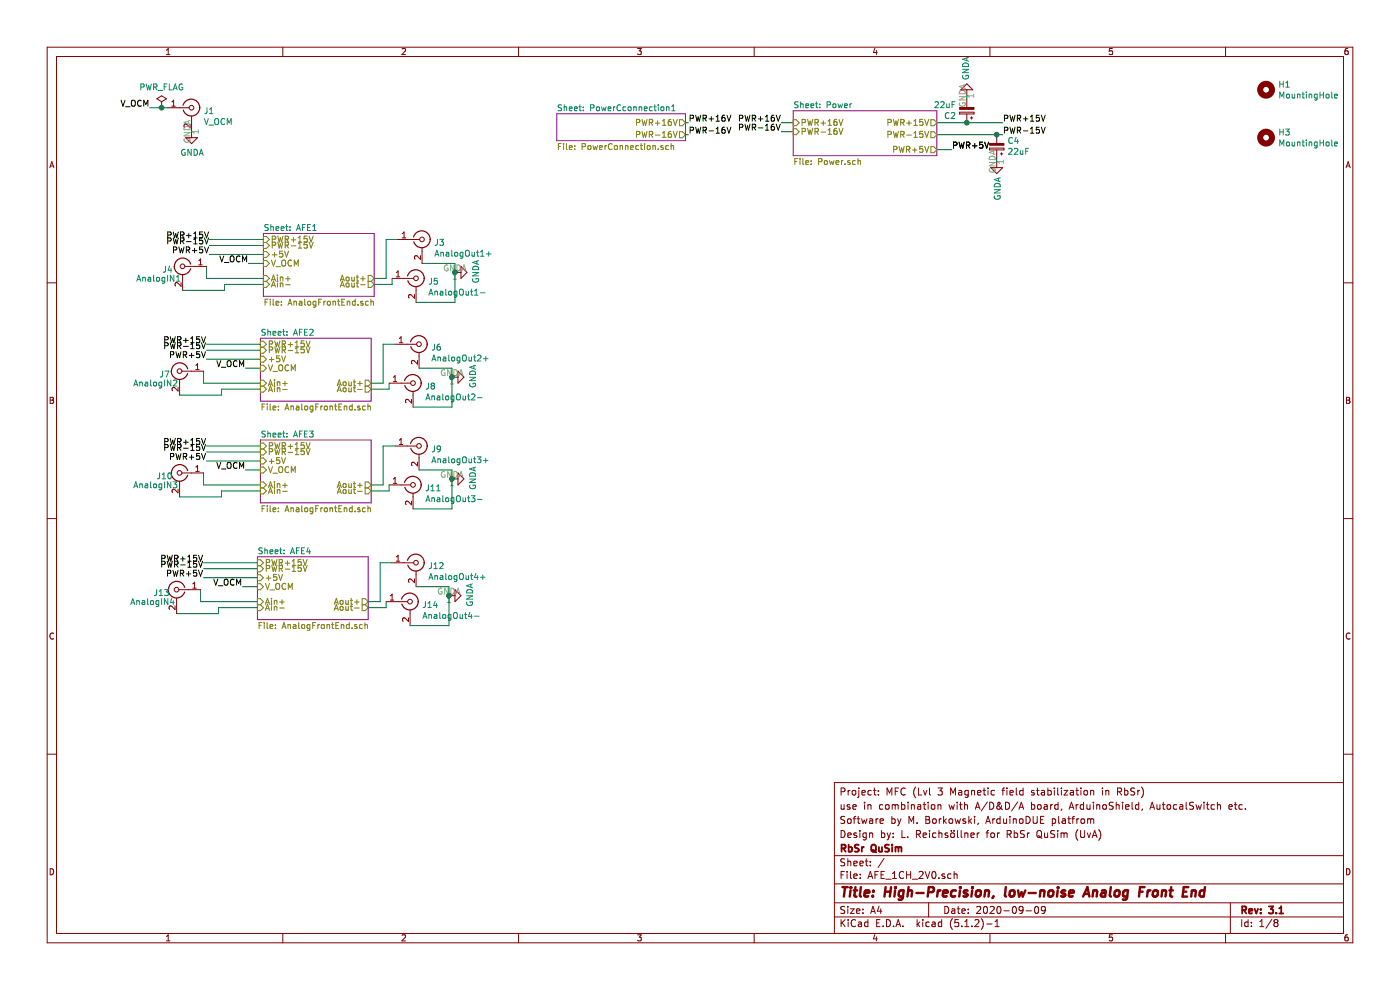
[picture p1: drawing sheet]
EESchema Schematic File Version 4
LIBS:AFE_1CH_2V0-cache
EELAYER 29 0
EELAYER END
$Descr A4 11693 8268
encoding utf-8
Sheet 1 8
Title "High-Precision, low-noise Analog Front End"
Date "2020-09-09"
Rev "3.1"
Comp "RbSr QuSim"
Comment1 "Design by: L. Reichsöllner for RbSr QuSim (UvA)"
Comment2 "Software by M. Borkowski, ArduinoDUE platfrom"
Comment3 "use in combination with A/D&D/A board, ArduinoShield, AutocalSwitch etc."
Comment4 "Project: MFC (Lvl 3 Magnetic field stabilization in RbSr)"
$EndDescr
$Sheet
S 2200 1950 925  525 
U 5E8EEF0C
F0 "AFE1" 50
F1 "AnalogFrontEnd.sch" 50
F2 "V_OCM" I L 2200 2200 50 
F3 "+5V" I L 2200 2125 50 
F4 "Ain+" I L 2200 2325 50 
F5 "Ain-" I L 2200 2375 50 
F6 "Aout+" O R 3125 2325 50 
F7 "Aout-" O R 3125 2375 50 
F8 "PWR+15V" I L 2200 2000 50 
F9 "PWR-15V" I L 2200 2050 50 
$EndSheet
Text Label 6525 1100 2    50   ~ 0
PWR-16V
Wire Wire Line
	6525 1100 6625 1100
Text Label 6525 1025 2    50   ~ 0
PWR+16V
Wire Wire Line
	6525 1025 6625 1025
Text Label 8375 1025 0    50   ~ 0
PWR+15V
Wire Wire Line
	7825 1025 8075 1025
Text Label 8375 1125 0    50   ~ 0
PWR-15V
Text Label 7950 1250 0    50   ~ 0
PWR+5V
Wire Wire Line
	7950 1250 7825 1250
Wire Wire Line
	2200 2000 1750 2000
Text Label 1750 2050 2    50   ~ 0
PWR-15V
Wire Wire Line
	1750 2050 2200 2050
Wire Wire Line
	1750 2125 2200 2125
$Comp
L Connector:Conn_Coaxial J1
U 1 1
P 1600 900
F 0 "J1" H 1700 875 50  0000 L CNN
F 1 "V_OCM" H 1700 784 50  0000 L CNN
F 2 "digikey-footprints:RF_SMB_jack_Vertical" H 1600 900 50  0001 C CNN
F 3 "https://www.te.com/commerce/DocumentDelivery/DDEController?Action=srchrtrv&DocNm=1337482&DocType=Customer+Drawing&DocLang=English" H 1600 900 50  0001 C CNN
F 4 "A102025-ND" H 1600 900 50  0001 C CNN "DigiKey"
F 5 "SMB Connector Jack, Male Pin 50Ohm Through Hole Solder" H 1600 900 50  0001 C CNN "Detailed description"
F 6 "1-1337482-0" H 1600 900 50  0001 C CNN "Manufacturer/Man.PartNum."
	1    1600 900 
	1    0    0    -1  
$EndComp
$Comp
L power:GNDA #PWR03
U 1 1
P 1600 1100
F 0 "#PWR03" H 1600 850 50  0001 C CNN
F 1 "GNDA" H 1605 927 50  0000 C CNN
F 2 "" H 1600 1100 50  0001 C CNN
F 3 "" H 1600 1100 50  0001 C CNN
	1    1600 1100
	1    0    0    -1  
$EndComp
Text Label 1250 900  2    50   ~ 0
V_OCM
Wire Wire Line
	1250 900  1350 900 
Text Label 2075 2200 2    50   ~ 0
V_OCM
Wire Wire Line
	2075 2200 2200 2200
$Comp
L power:PWR_FLAG #FLG03
U 1 1
P 1350 900
F 0 "#FLG03" H 1350 975 50  0001 C CNN
F 1 "PWR_FLAG" H 1350 1073 50  0000 C CNN
F 2 "" H 1350 900 50  0001 C CNN
F 3 "~" H 1350 900 50  0001 C CNN
	1    1350 900 
	1    0    0    -1  
$EndComp
Connection ~ 1350 900 
Wire Wire Line
	1350 900  1400 900 
Wire Wire Line
	1725 2225 1725 2325
Wire Wire Line
	1875 2425 1875 2375
Wire Wire Line
	1875 2375 2200 2375
Wire Wire Line
	3125 2325 3225 2325
Wire Wire Line
	3275 2375 3275 2325
$Sheet
S 2175 2825 925  525 
U 5E926F25
F0 "AFE2" 50
F1 "AnalogFrontEnd.sch" 50
F2 "V_OCM" I L 2175 3075 50 
F3 "+5V" I L 2175 3000 50 
F4 "Ain+" I L 2175 3200 50 
F5 "Ain-" I L 2175 3250 50 
F6 "Aout+" O R 3100 3200 50 
F7 "Aout-" O R 3100 3250 50 
F8 "PWR+15V" I L 2175 2875 50 
F9 "PWR-15V" I L 2175 2925 50 
$EndSheet
Wire Wire Line
	2175 2875 1725 2875
Text Label 1725 2925 2    50   ~ 0
PWR-15V
Text Label 1725 3000 2    50   ~ 0
PWR+5V
Wire Wire Line
	1725 2925 2175 2925
Wire Wire Line
	1725 3000 2175 3000
Text Label 2050 3075 2    50   ~ 0
V_OCM
Wire Wire Line
	2050 3075 2175 3075
Wire Wire Line
	1700 3100 1700 3200
Wire Wire Line
	1500 3300 1850 3300
Wire Wire Line
	1850 3300 1850 3250
Wire Wire Line
	1850 3250 2175 3250
Wire Wire Line
	1700 3200 2175 3200
$Sheet
S 2175 3675 925  525 
U 5E92C6BC
F0 "AFE3" 50
F1 "AnalogFrontEnd.sch" 50
F2 "V_OCM" I L 2175 3925 50 
F3 "+5V" I L 2175 3850 50 
F4 "Ain+" I L 2175 4050 50 
F5 "Ain-" I L 2175 4100 50 
F6 "Aout+" O R 3100 4050 50 
F7 "Aout-" O R 3100 4100 50 
F8 "PWR+15V" I L 2175 3725 50 
F9 "PWR-15V" I L 2175 3775 50 
$EndSheet
Wire Wire Line
	2175 3725 1725 3725
Text Label 1725 3775 2    50   ~ 0
PWR-15V
Text Label 1725 3850 2    50   ~ 0
PWR+5V
Wire Wire Line
	1725 3775 2175 3775
Wire Wire Line
	1725 3850 2175 3850
Text Label 2050 3925 2    50   ~ 0
V_OCM
Wire Wire Line
	2050 3925 2175 3925
Wire Wire Line
	1700 3950 1700 4050
Wire Wire Line
	1500 4150 1850 4150
Wire Wire Line
	1850 4150 1850 4100
Wire Wire Line
	1850 4100 2175 4100
Wire Wire Line
	1700 4050 2175 4050
$Sheet
S 2150 4650 925  525 
U 5E92FD57
F0 "AFE4" 50
F1 "AnalogFrontEnd.sch" 50
F2 "V_OCM" I L 2150 4900 50 
F3 "+5V" I L 2150 4825 50 
F4 "Ain+" I L 2150 5025 50 
F5 "Ain-" I L 2150 5075 50 
F6 "Aout+" O R 3075 5025 50 
F7 "Aout-" O R 3075 5075 50 
F8 "PWR+15V" I L 2150 4700 50 
F9 "PWR-15V" I L 2150 4750 50 
$EndSheet
Wire Wire Line
	2150 4700 1700 4700
Text Label 1700 4750 2    50   ~ 0
PWR-15V
Text Label 1700 4825 2    50   ~ 0
PWR+5V
Wire Wire Line
	1700 4750 2150 4750
Wire Wire Line
	1700 4825 2150 4825
Text Label 2025 4900 2    50   ~ 0
V_OCM
Wire Wire Line
	2025 4900 2150 4900
Wire Wire Line
	1675 4925 1675 5025
Wire Wire Line
	1475 5125 1825 5125
Wire Wire Line
	1825 5125 1825 5075
Wire Wire Line
	1825 5075 2150 5075
Wire Wire Line
	1675 5025 2150 5025
$Comp
L Connector:Conn_Coaxial J5
U 1 1
P 3475 2325
F 0 "J5" H 3575 2300 50  0000 L CNN
F 1 "AnalogOut1-" H 3575 2209 50  0000 L CNN
F 2 "digikey-footprints:RF_SMB_jack_Vertical" H 3475 2325 50  0001 C CNN
F 3 "https://www.te.com/commerce/DocumentDelivery/DDEController?Action=srchrtrv&DocNm=1337482&DocType=Customer+Drawing&DocLang=English" H 3475 2325 50  0001 C CNN
F 4 "A102025-ND" H 3475 2325 50  0001 C CNN "DigiKey"
F 5 "SMB Connector Jack, Male Pin 50Ohm Through Hole Solder" H 3475 2325 50  0001 C CNN "Detailed description"
F 6 "1-1337482-0" H 3475 2325 50  0001 C CNN "Manufacturer/Man.PartNum."
	1    3475 2325
	1    0    0    -1  
$EndComp
Wire Wire Line
	3225 2000 3225 2325
Wire Wire Line
	3225 2000 3325 2000
Wire Wire Line
	3125 2375 3275 2375
$Comp
L power:GNDA #PWR06
U 1 1
P 3800 2275
F 0 "#PWR06" H 3800 2025 50  0001 C CNN
F 1 "GNDA" H 3805 2102 50  0000 C CNN
F 2 "" H 3800 2275 50  0001 C CNN
F 3 "" H 3800 2275 50  0001 C CNN
	1    3800 2275
	0    -1   -1   0   
$EndComp
Wire Wire Line
	3525 2200 3800 2200
Wire Wire Line
	3800 2200 3800 2275
Wire Wire Line
	3475 2525 3800 2525
Wire Wire Line
	3800 2525 3800 2275
Connection ~ 3800 2275
Text Label 7950 1250 0    50   ~ 0
PWR+5V
$Comp
L Connector:Conn_Coaxial J6
U 1 1
P 3500 2875
F 0 "J6" H 3600 2850 50  0000 L CNN
F 1 "AnalogOut2+" H 3600 2759 50  0000 L CNN
F 2 "digikey-footprints:RF_SMB_jack_Vertical" H 3500 2875 50  0001 C CNN
F 3 "https://www.te.com/commerce/DocumentDelivery/DDEController?Action=srchrtrv&DocNm=1337482&DocType=Customer+Drawing&DocLang=English" H 3500 2875 50  0001 C CNN
F 4 "A102025-ND" H 3500 2875 50  0001 C CNN "DigiKey"
F 5 "SMB Connector Jack, Male Pin 50Ohm Through Hole Solder" H 3500 2875 50  0001 C CNN "Detailed description"
F 6 "1-1337482-0" H 3500 2875 50  0001 C CNN "Manufacturer/Man.PartNum."
	1    3500 2875
	1    0    0    -1  
$EndComp
Wire Wire Line
	3250 3250 3250 3200
$Comp
L Connector:Conn_Coaxial J8
U 1 1
P 3450 3200
F 0 "J8" H 3550 3175 50  0000 L CNN
F 1 "AnalogOut2-" H 3550 3084 50  0000 L CNN
F 2 "digikey-footprints:RF_SMB_jack_Vertical" H 3450 3200 50  0001 C CNN
F 3 "https://www.te.com/commerce/DocumentDelivery/DDEController?Action=srchrtrv&DocNm=1337482&DocType=Customer+Drawing&DocLang=English" H 3450 3200 50  0001 C CNN
F 4 "A102025-ND" H 3450 3200 50  0001 C CNN "DigiKey"
F 5 "SMB Connector Jack, Male Pin 50Ohm Through Hole Solder" H 3450 3200 50  0001 C CNN "Detailed description"
F 6 "1-1337482-0" H 3450 3200 50  0001 C CNN "Manufacturer/Man.PartNum."
	1    3450 3200
	1    0    0    -1  
$EndComp
Wire Wire Line
	3200 2875 3300 2875
Wire Wire Line
	3100 3250 3250 3250
$Comp
L power:GNDA #PWR07
U 1 1
P 3775 3150
F 0 "#PWR07" H 3775 2900 50  0001 C CNN
F 1 "GNDA" H 3780 2977 50  0000 C CNN
F 2 "" H 3775 3150 50  0001 C CNN
F 3 "" H 3775 3150 50  0001 C CNN
	1    3775 3150
	0    -1   -1   0   
$EndComp
Wire Wire Line
	3500 3075 3775 3075
Wire Wire Line
	3775 3075 3775 3150
Wire Wire Line
	3450 3400 3775 3400
Wire Wire Line
	3775 3400 3775 3150
Connection ~ 3775 3150
$Comp
L Connector:Conn_Coaxial J9
U 1 1
P 3500 3725
F 0 "J9" H 3600 3700 50  0000 L CNN
F 1 "AnalogOut3+" H 3600 3609 50  0000 L CNN
F 2 "digikey-footprints:RF_SMB_jack_Vertical" H 3500 3725 50  0001 C CNN
F 3 "https://www.te.com/commerce/DocumentDelivery/DDEController?Action=srchrtrv&DocNm=1337482&DocType=Customer+Drawing&DocLang=English" H 3500 3725 50  0001 C CNN
F 4 "A102025-ND" H 3500 3725 50  0001 C CNN "DigiKey"
F 5 "SMB Connector Jack, Male Pin 50Ohm Through Hole Solder" H 3500 3725 50  0001 C CNN "Detailed description"
F 6 "1-1337482-0" H 3500 3725 50  0001 C CNN "Manufacturer/Man.PartNum."
	1    3500 3725
	1    0    0    -1  
$EndComp
Wire Wire Line
	3250 4100 3250 4050
$Comp
L Connector:Conn_Coaxial J11
U 1 1
P 3450 4050
F 0 "J11" H 3550 4025 50  0000 L CNN
F 1 "AnalogOut3-" H 3550 3934 50  0000 L CNN
F 2 "digikey-footprints:RF_SMB_jack_Vertical" H 3450 4050 50  0001 C CNN
F 3 "https://www.te.com/commerce/DocumentDelivery/DDEController?Action=srchrtrv&DocNm=1337482&DocType=Customer+Drawing&DocLang=English" H 3450 4050 50  0001 C CNN
F 4 "A102025-ND" H 3450 4050 50  0001 C CNN "DigiKey"
F 5 "SMB Connector Jack, Male Pin 50Ohm Through Hole Solder" H 3450 4050 50  0001 C CNN "Detailed description"
F 6 "1-1337482-0" H 3450 4050 50  0001 C CNN "Manufacturer/Man.PartNum."
	1    3450 4050
	1    0    0    -1  
$EndComp
Wire Wire Line
	3200 3725 3300 3725
Wire Wire Line
	3100 4100 3250 4100
$Comp
L power:GNDA #PWR08
U 1 1
P 3775 4000
F 0 "#PWR08" H 3775 3750 50  0001 C CNN
F 1 "GNDA" H 3780 3827 50  0000 C CNN
F 2 "" H 3775 4000 50  0001 C CNN
F 3 "" H 3775 4000 50  0001 C CNN
	1    3775 4000
	0    -1   -1   0   
$EndComp
Wire Wire Line
	3500 3925 3775 3925
Wire Wire Line
	3775 3925 3775 4000
Wire Wire Line
	3450 4250 3775 4250
Wire Wire Line
	3775 4250 3775 4000
Connection ~ 3775 4000
$Comp
L Connector:Conn_Coaxial J12
U 1 1
P 3475 4700
F 0 "J12" H 3575 4675 50  0000 L CNN
F 1 "AnalogOut4+" H 3575 4584 50  0000 L CNN
F 2 "digikey-footprints:RF_SMB_jack_Vertical" H 3475 4700 50  0001 C CNN
F 3 "https://www.te.com/commerce/DocumentDelivery/DDEController?Action=srchrtrv&DocNm=1337482&DocType=Customer+Drawing&DocLang=English" H 3475 4700 50  0001 C CNN
F 4 "A102025-ND" H 3475 4700 50  0001 C CNN "DigiKey"
F 5 "SMB Connector Jack, Male Pin 50Ohm Through Hole Solder" H 3475 4700 50  0001 C CNN "Detailed description"
F 6 "1-1337482-0" H 3475 4700 50  0001 C CNN "Manufacturer/Man.PartNum."
	1    3475 4700
	1    0    0    -1  
$EndComp
Wire Wire Line
	3225 5075 3225 5025
$Comp
L Connector:Conn_Coaxial J14
U 1 1
P 3425 5025
F 0 "J14" H 3525 5000 50  0000 L CNN
F 1 "AnalogOut4-" H 3525 4909 50  0000 L CNN
F 2 "digikey-footprints:RF_SMB_jack_Vertical" H 3425 5025 50  0001 C CNN
F 3 "https://www.te.com/commerce/DocumentDelivery/DDEController?Action=srchrtrv&DocNm=1337482&DocType=Customer+Drawing&DocLang=English" H 3425 5025 50  0001 C CNN
F 4 "A102025-ND" H 3425 5025 50  0001 C CNN "DigiKey"
F 5 "SMB Connector Jack, Male Pin 50Ohm Through Hole Solder" H 3425 5025 50  0001 C CNN "Detailed description"
F 6 "1-1337482-0" H 3425 5025 50  0001 C CNN "Manufacturer/Man.PartNum."
	1    3425 5025
	1    0    0    -1  
$EndComp
Wire Wire Line
	3175 4700 3275 4700
Wire Wire Line
	3075 5075 3225 5075
$Comp
L power:GNDA #PWR09
U 1 1
P 3750 4975
F 0 "#PWR09" H 3750 4725 50  0001 C CNN
F 1 "GNDA" H 3755 4802 50  0000 C CNN
F 2 "" H 3750 4975 50  0001 C CNN
F 3 "" H 3750 4975 50  0001 C CNN
	1    3750 4975
	0    -1   -1   0   
$EndComp
Wire Wire Line
	3475 4900 3750 4900
Wire Wire Line
	3750 4900 3750 4975
Wire Wire Line
	3425 5225 3750 5225
Wire Wire Line
	3750 5225 3750 4975
Connection ~ 3750 4975
Wire Wire Line
	3175 4700 3175 5025
Wire Wire Line
	3175 5025 3075 5025
Wire Wire Line
	3200 3725 3200 4050
Wire Wire Line
	3200 4050 3100 4050
Wire Wire Line
	3200 2875 3200 3200
Wire Wire Line
	3200 3200 3100 3200
$Comp
L Mechanical:MountingHole H3
U 1 1
P 10575 1150
F 0 "H3" H 10675 1196 50  0000 L CNN
F 1 "MountingHole" H 10675 1105 50  0000 L CNN
F 2 "MountingHole:MountingHole_2.7mm_M2.5_Pad" H 10575 1150 50  0001 C CNN
F 3 "~" H 10575 1150 50  0001 C CNN
F 4 "Mounting Hole" H 10575 1150 50  0001 C CNN "Detailed description"
	1    10575 1150
	1    0    0    -1  
$EndComp
$Comp
L Mechanical:MountingHole H1
U 1 1
P 10575 750
F 0 "H1" H 10675 796 50  0000 L CNN
F 1 "MountingHole" H 10675 705 50  0000 L CNN
F 2 "MountingHole:MountingHole_2.7mm_M2.5_Pad" H 10575 750 50  0001 C CNN
F 3 "~" H 10575 750 50  0001 C CNN
F 4 "Mounting Hole" H 10575 750 50  0001 C CNN "Detailed description"
	1    10575 750 
	1    0    0    -1  
$EndComp
$Comp
L Device:CP_Small C2
U 1 1
P 8075 925
F 0 "C2" H 8163 971 50  0000 L CNN
F 1 "22uF" H 8163 880 50  0000 L CNN
F 2 "Capacitor_THT:CP_Radial_D5.0mm_P2.00mm" H 8075 925 50  0001 C CNN
F 3 "https://katalog.we-online.de/pbs/datasheet/860040473003.pdf" H 8075 925 50  0001 C CNN
F 4 "732-9317-1-ND" H 8075 925 50  0001 C CNN "DigiKey"
F 5 "22µF,±20%, 35V, Aluminum Electrolytic Radial, Can, 1.3Ohm@100kHz, 5000 Hrs @ 105°C " H 8075 925 50  0001 C CNN "Detailed description"
F 6 "860240572002" H 8075 925 50  0001 C CNN "Manufacturer/Man.PartNum."
	1    8075 925 
	-1   0    0    1   
$EndComp
$Comp
L Device:CP_Small C4
U 1 1
P 8325 1225
F 0 "C4" H 8237 1179 50  0000 R CNN
F 1 "22uF" H 8237 1270 50  0000 R CNN
F 2 "Capacitor_THT:CP_Radial_D5.0mm_P2.00mm" H 8325 1225 50  0001 C CNN
F 3 "https://katalog.we-online.de/pbs/datasheet/860040473003.pdf" H 8325 1225 50  0001 C CNN
F 4 "732-9317-1-ND" H 8325 1225 50  0001 C CNN "DigiKey"
F 5 "22µF,±20%, 35V, Aluminum Electrolytic Radial, Can, 1.3Ohm@100kHz, 5000 Hrs @ 105°C " H 8325 1225 50  0001 C CNN "Detailed description"
F 6 "860240572002" H 8325 1225 50  0001 C CNN "Manufacturer/Man.PartNum."
	1    8325 1225
	-1   0    0    1   
$EndComp
Connection ~ 8075 1025
Wire Wire Line
	8075 1025 8375 1025
Wire Wire Line
	7825 1125 8325 1125
Connection ~ 8325 1125
Wire Wire Line
	8325 1125 8375 1125
$Comp
L power:GNDA #PWR05
U 1 1
P 8325 1350
F 0 "#PWR05" H 8325 1100 50  0001 C CNN
F 1 "GNDA" V 8330 1223 50  0000 R CNN
F 2 "" H 8325 1350 50  0001 C CNN
F 3 "" H 8325 1350 50  0001 C CNN
	1    8325 1350
	1    0    0    -1  
$EndComp
Wire Wire Line
	8325 1350 8325 1325
$Comp
L power:GNDA #PWR02
U 1 1
P 8075 800
F 0 "#PWR02" H 8075 550 50  0001 C CNN
F 1 "GNDA" V 8080 673 50  0000 R CNN
F 2 "" H 8075 800 50  0001 C CNN
F 3 "" H 8075 800 50  0001 C CNN
	1    8075 800 
	-1   0    0    1   
$EndComp
Wire Wire Line
	8075 825  8075 800 
$Comp
L Connector:Conn_Coaxial J3
U 1 1
P 3525 2000
F 0 "J3" H 3625 1975 50  0000 L CNN
F 1 "AnalogOut1+" H 3625 1884 50  0000 L CNN
F 2 "digikey-footprints:RF_SMB_jack_Vertical" H 3525 2000 50  0001 C CNN
F 3 "https://www.te.com/commerce/DocumentDelivery/DDEController?Action=srchrtrv&DocNm=1337482&DocType=Customer+Drawing&DocLang=English" H 3525 2000 50  0001 C CNN
F 4 "A102025-ND" H 3525 2000 50  0001 C CNN "DigiKey"
F 5 "SMB Connector Jack, Male Pin 50Ohm Through Hole Solder" H 3525 2000 50  0001 C CNN "Detailed description"
F 6 "1-1337482-0" H 3525 2000 50  0001 C CNN "Manufacturer/Man.PartNum."
	1    3525 2000
	1    0    0    -1  
$EndComp
$Comp
L dk_Coaxial-Connectors-RF:Conn_Coaxial J4
U 1 1
P 1525 2225
F 0 "J4" H 1650 2200 50  0000 C CNN
F 1 "AnalogIN1" H 1725 2125 50  0000 C CNN
F 2 "digikey-footprints:BNC_JACK_hor_50OHM_PCB" H 1525 2225 50  0001 C CNN
F 3 "https://www.te.com/commerce/DocumentDelivery/DDEController?Action=srchrtrv&DocNm=1634612&DocType=Customer+Drawing&DocLang=English" H 1525 2225 50  0001 C CNN
F 4 "A97555-ND" H 1525 2225 50  0001 C CNN "DigiKey"
F 5 "BNC Connector Jack, Female Socket 50Ohm Panel Mount, Through Hole, Right Angle Solder" H 1525 2225 50  0001 C CNN "Detailed description"
F 6 "1-1634612-0" H 1525 2225 50  0001 C CNN "Manufacturer/Man.PartNum."
	1    1525 2225
	-1   0    0    -1  
$EndComp
$Comp
L dk_Coaxial-Connectors-RF:Conn_Coaxial J7
U 1 1
P 1500 3100
F 0 "J7" H 1625 3075 50  0000 C CNN
F 1 "AnalogIN2" H 1700 3000 50  0000 C CNN
F 2 "digikey-footprints:BNC_JACK_hor_50OHM_PCB" H 1500 3100 50  0001 C CNN
F 3 "https://www.te.com/commerce/DocumentDelivery/DDEController?Action=srchrtrv&DocNm=1634612&DocType=Customer+Drawing&DocLang=English" H 1500 3100 50  0001 C CNN
F 4 "A97555-ND" H 1500 3100 50  0001 C CNN "DigiKey"
F 5 "BNC Connector Jack, Female Socket 50Ohm Panel Mount, Through Hole, Right Angle Solder" H 1500 3100 50  0001 C CNN "Detailed description"
F 6 "1-1634612-0" H 1500 3100 50  0001 C CNN "Manufacturer/Man.PartNum."
	1    1500 3100
	-1   0    0    -1  
$EndComp
$Comp
L dk_Coaxial-Connectors-RF:Conn_Coaxial J10
U 1 1
P 1500 3950
F 0 "J10" H 1625 3925 50  0000 C CNN
F 1 "AnalogIN3" H 1700 3850 50  0000 C CNN
F 2 "digikey-footprints:BNC_JACK_hor_50OHM_PCB" H 1500 3950 50  0001 C CNN
F 3 "https://www.te.com/commerce/DocumentDelivery/DDEController?Action=srchrtrv&DocNm=1634612&DocType=Customer+Drawing&DocLang=English" H 1500 3950 50  0001 C CNN
F 4 "A97555-ND" H 1500 3950 50  0001 C CNN "DigiKey"
F 5 "BNC Connector Jack, Female Socket 50Ohm Panel Mount, Through Hole, Right Angle Solder" H 1500 3950 50  0001 C CNN "Detailed description"
F 6 "1-1634612-0" H 1500 3950 50  0001 C CNN "Manufacturer/Man.PartNum."
	1    1500 3950
	-1   0    0    -1  
$EndComp
$Comp
L dk_Coaxial-Connectors-RF:Conn_Coaxial J13
U 1 1
P 1475 4925
F 0 "J13" H 1600 4900 50  0000 C CNN
F 1 "AnalogIN4" H 1675 4825 50  0000 C CNN
F 2 "digikey-footprints:BNC_JACK_hor_50OHM_PCB" H 1475 4925 50  0001 C CNN
F 3 "https://www.te.com/commerce/DocumentDelivery/DDEController?Action=srchrtrv&DocNm=1634612&DocType=Customer+Drawing&DocLang=English" H 1475 4925 50  0001 C CNN
F 4 "A97555-ND" H 1475 4925 50  0001 C CNN "DigiKey"
F 5 "BNC Connector Jack, Female Socket 50Ohm Panel Mount, Through Hole, Right Angle Solder" H 1475 4925 50  0001 C CNN "Detailed description"
F 6 "1-1634612-0" H 1475 4925 50  0001 C CNN "Manufacturer/Man.PartNum."
	1    1475 4925
	-1   0    0    -1  
$EndComp
Wire Wire Line
	1525 2425 1875 2425
Text Label 1750 2000 2    50   ~ 0
PWR+15V
Text Label 1725 3725 2    50   ~ 0
PWR+15V
Text Label 1725 2875 2    50   ~ 0
PWR+15V
Text Label 1700 4700 2    50   ~ 0
PWR+15V
Text Label 1750 2125 2    50   ~ 0
PWR+5V
Wire Wire Line
	1725 2325 2200 2325
$Sheet
S 4650 950  1075 225 
U 5F3A281A
F0 "PowerCconnection1" 50
F1 "PowerConnection.sch" 50
F2 "PWR+16V" O R 5725 1025 50 
F3 "PWR-16V" O R 5725 1125 50 
$EndSheet
Text Label 5750 1125 0    50   ~ 0
PWR-16V
Wire Wire Line
	5750 1125 5725 1125
Text Label 5750 1025 0    50   ~ 0
PWR+16V
Wire Wire Line
	5725 1025 5750 1025
$Sheet
S 6625 925  1200 375 
U 5E8E1FE6
F0 "Power" 50
F1 "Power.sch" 50
F2 "PWR+5V" O R 7825 1250 50 
F3 "PWR+16V" I L 6625 1025 50 
F4 "PWR-16V" I L 6625 1100 50 
F5 "PWR+15V" O R 7825 1025 50 
F6 "PWR-15V" O R 7825 1125 50 
$EndSheet
$EndSCHEMATC
